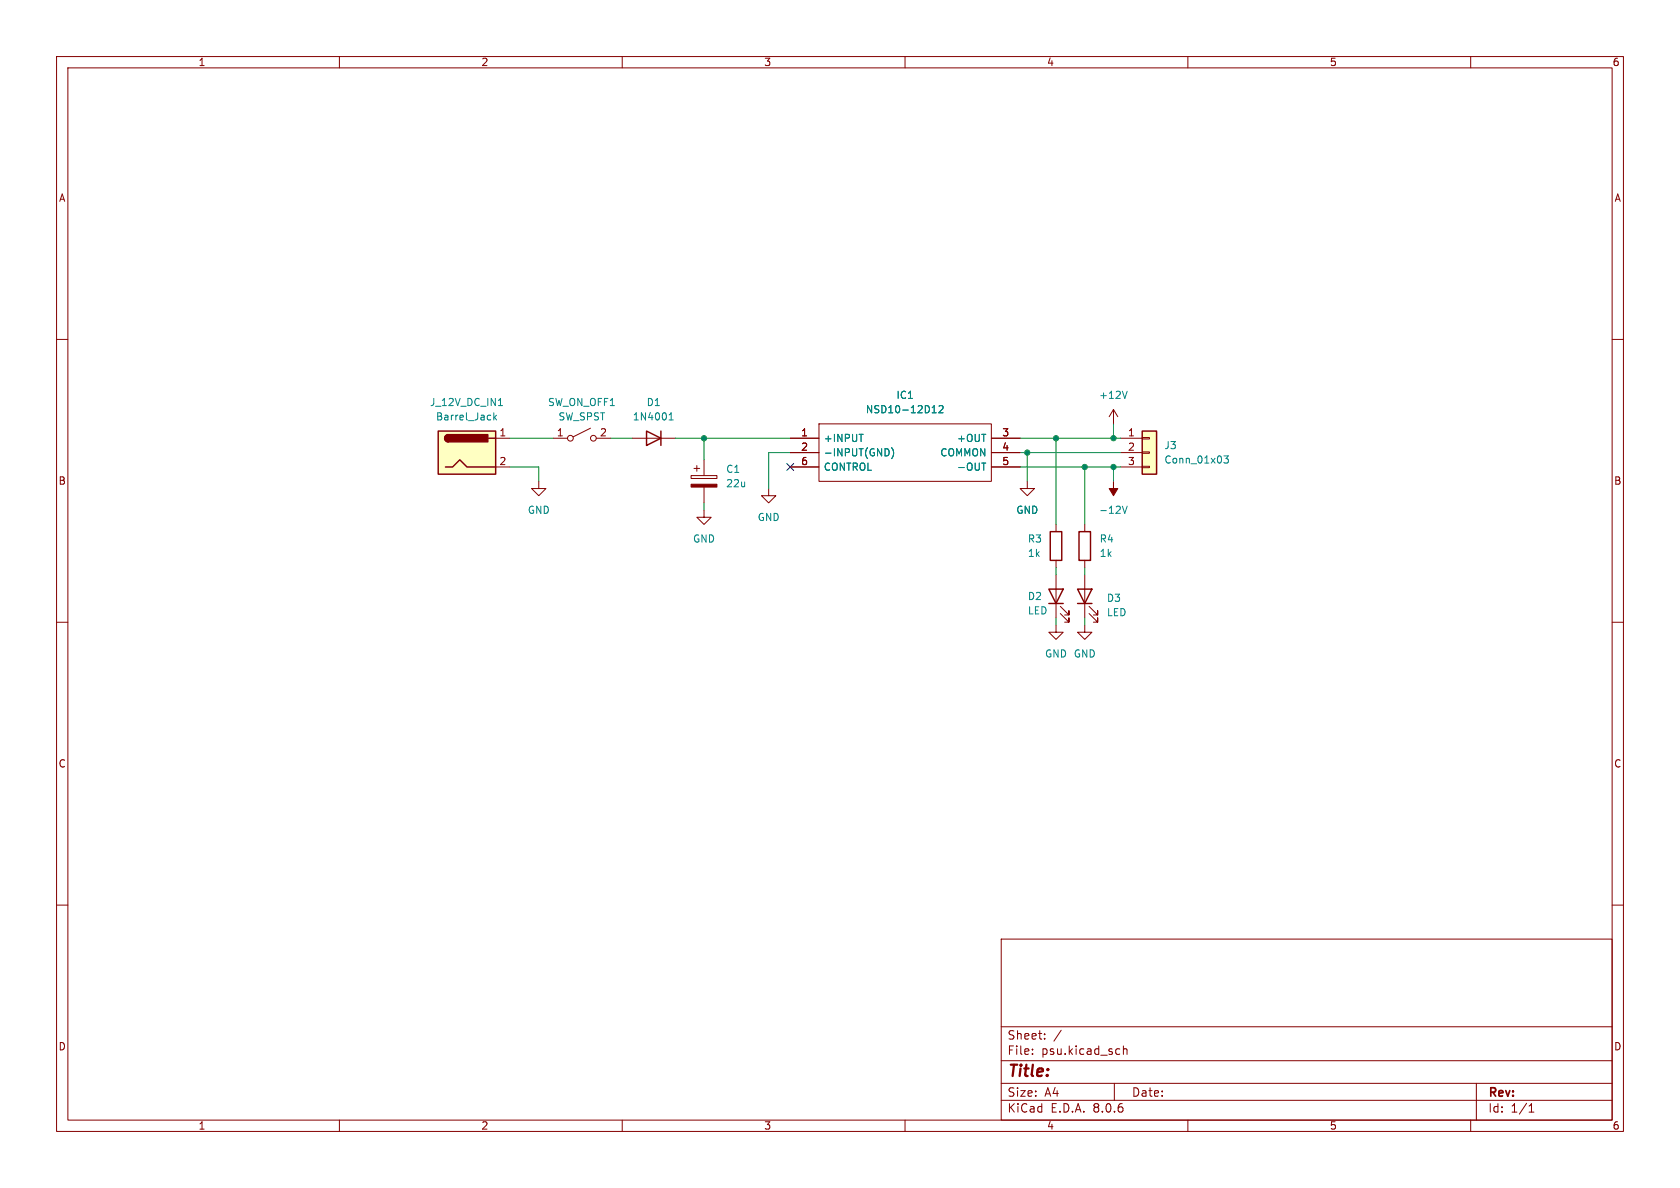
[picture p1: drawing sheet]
<svg xmlns="http://www.w3.org/2000/svg" width="297mm" height="210mm" viewBox="0 0 297 210" stroke-linecap="round" stroke-linejoin="round" font-family="sans-serif">
<g fill="none" stroke="#840000" stroke-width=".18">
<path d="M10 10h277v190h-277zM12 12h273v186h-273zM60 10v2M110 10v2M160 10v2M210 10v2M260 10v2M10 60h2M285 60h2M97.8 77.5h2.5M104.4 75.7l-3.1 1.5M105.4 77.5h2.5"/>
<path d="M111.8 77.5h7.6M95.2 85.1v1.3h1.3l-1.3 1.2-1.2-1.2h1.2M186.7 92.7v1.3M186.7 99.1v1.2M191.8 92.7v1.3M191.8 99.1v1.2M10 110h2M285 110h2M10 160h2M285 160h2M177 166h108v32h-108zM60 198v2"/>
<path d="M110 198v2M160 198v2M177 194.5h108M177 191.5h108M177 187.5h108M177 181.5h108M182.5 186.3v.1M182.5 185.5v.1M184.7 183.6v.1M184.7 182.8v.1M187.6 182.1l-1.3 2M197 191.5v3"/>
<path d="M197.8 185.4l.2 .1M198 186.3l-.2 .1M198.6 184.9v1.5M198.6 185.5l.2-.1 .4 .1v.9M210 198v2M260 198v2M261 191.5v6.5M270.3 196.6h.9M270.3 195.5l.4-.4v1.5"/>
<circle cx="100.8" cy="77.5" r=".51"/>
<circle cx="104.9" cy="77.5" r=".51"/>
</g>
<path d="M114.3 76.2l2.5 1.3-2.5 1.2zM116.8 76.2v2.5M185.7 94h2v5.1h-2zM190.8 94h2v5.1h-2z" fill="none" stroke="#840000" stroke-width=".25"/>
<path d="M118.3 74.2h.7M118.3 73.3l.4-.3v1.2M198.4 89.5l.4 1.2 .5-1.2" fill="none" stroke="#008484" stroke-width=".18"/>
<path d="M196.8 85.1v1.3h.8l-.8 1.2-.7-1.2h.7z" fill="#840000" stroke="#840000" stroke-width=".18"/>
<path d="M77.5 76.2h10.1v7.6h-10.1z" fill="#ffffc2"/>
<path d="M77.5 76.2h10.1v7.6h-10.1zM79.2 76.8a.64 .64 0 0 0-.6 .7 .64 .64 0 0 0 .6 .6M86.4 77.5h1.2M78.7 82.6h1.3l1.3-1.3 1.2 1.3h5.1" fill="none" stroke="#840000" stroke-width=".25"/>
<g fill="#840000" stroke="#840000" stroke-width=".25">
<path d="M78.8 77l.4-.2v1.3a.63 .63 0 0 1-.5-.4 .63 .63 0 0 1 .1-.7z"/>
<path d="M79.2 76.8h7v1.3h-7z"/>
</g>
<g fill="none" stroke="#840000" stroke-width=".18">
<path d="M87.6 77.5h2.6M139.7 77.5h5.1M144.8 74.9h30.5v10.2h-30.5zM175.3 77.5h5M87.6 82.6h2.6M122.2 84.1h4.5v.5h-4.5zM122.7 82.8h1M123.2 82.3v1M124.5 90.2v1.2h1.2l-1.2 1.3-1.3-1.3h1.3M124.5 81.3v2.8M124.5 86.1v2.8M135.9 86.4v1.2h1.3l-1.3 1.3-1.3-1.3h1.3"/>
<path d="M139.7 82.6h5.1M139.7 80h5.1M175.3 82.6h5M175.3 80h5"/>
</g>
<path d="M87.3 73v1.2M87.4 73.8l.4 .4M87.8 73.4l-.5 .5M88.1 71.7h.7M88.4 70.6l.1-.2v1.3M151.9 76.8h.7M157 79.4l.2 .5-.2 .6M157.6 79.1a1.46 1.46 0 0 1 0 2M164.8 73h.7M164.9 72l.3-.3v1.3M166 71.8l.5-.1 .2 .4-.8 .9h.8M173.6 81.9h.7" fill="none" stroke="#008484" stroke-width=".18"/>
<path d="M122.2 85.6h4.5v.5h-4.5z" fill="#840000" stroke="#840000" stroke-width=".18"/>
<path d="M201.9 76.2h2.6v7.6h-2.6z" fill="#ffffc2"/>
<g fill="none" stroke="#840000" stroke-width=".18">
<path d="M139.7 77.5h5.1M175.3 77.5h5M196.8 72.4l-.7 1.3M196.8 72.4v2.5M196.8 72.4l.8 1.3M198.1 77.5h3.8M201.9 79.9h1.3v.2h-1.3zM201.9 77.3h1.3v.3h-1.3zM139.7 80h5.1M139.7 82.6h5.1M175.3 80h5M175.3 82.6h5"/>
<path d="M181.6 85.1v1.3h1.3l-1.3 1.2-1.3-1.2h1.3M198.1 80h3.8M198.1 82.6h3.8M201.9 82.4h1.3v.3h-1.3zM186.7 110.5v1.3h1.3l-1.3 1.2-1.3-1.2h1.3M186.7 101.6v7.6M187.5 108.5l1.5 1.5v-.8v.8h-.8M187.5 107.2l1.5 1.5v-.7v.7h-.8M191.8 110.5v1.3h1.2l-1.2 1.2-1.3-1.2h1.3M191.8 101.6v7.6M192.5 108.5l1.6 1.5v-.8v.8h-.8M192.5 107.2l1.6 1.5v-.7v.7h-.8"/>
</g>
<path d="M201.9 76.2h2.6v7.6h-2.6zM185.4 104.1h2.6l-1.3 2.6zM185.4 106.7h2.6M190.5 104.1h2.5l-1.2 2.6zM190.5 106.7h2.5" fill="none" stroke="#840000" stroke-width=".25"/>
<path d="M151.9 76.8h.7M157 79.4l.2 .5-.2 .6M157.6 79.1a1.46 1.46 0 0 1 0 2M164.8 73h.7M164.9 72l.3-.3v1.3M166 71.8l.5-.1 .2 .4-.8 .9h.8M199.3 69.2l-.5 1.2M173.6 81.9h.7M216.4 80.6h.8l-.5 .5 .4 .1v.5l-.2 .2-.5-.2" fill="none" stroke="#008484" stroke-width=".18"/>
<g fill="none" stroke="#008400" stroke-width=".18">
<path d="M90.2 77.5h7.6M107.9 77.5h3.9M119.4 77.5h20.3M124.5 77.5v3.8M180.3 77.5h17.8M186.7 77.5v15.2M196.8 74.9v2.6M90.2 82.6h5v2.5M124.5 88.9v1.3M139.7 80h-3.8v6.4M180.3 82.6h17.8M180.3 80h17.8"/>
<path d="M181.6 80v5.1M191.8 82.6v10.1M196.8 82.6v2.5M186.7 100.3v1.3M186.7 109.2v1.3M191.8 100.3v1.3M191.8 109.2v1.3"/>
</g>
<path d="M139.1 81.9l1.2 1.3M140.3 81.9l-1.2 1.3" fill="none" stroke="#000084" stroke-width=".18"/>
<g fill="#008400" stroke="#008400" stroke-width=".18">
<circle cx="191.8" cy="82.6" r=".46"/>
<circle cx="196.8" cy="82.6" r=".46"/>
<circle cx="186.7" cy="77.5" r=".46"/>
<circle cx="196.8" cy="77.5" r=".46"/>
<circle cx="181.6" cy="80" r=".46"/>
<circle cx="124.5" cy="77.5" r=".46"/>
</g>
<text font-size="2.8" fill="#840000" x="178" y="190.9">Title:</text>
<g font-size="2.1" fill="#840000">
<text x="178" y="184">Sheet:</text>
<text x="178" y="186.7">File:</text>
<text x="184.1" y="186.7">psu.kicad_sch</text>
<text x="178" y="196.9">KiCad</text>
<text x="178" y="194.1">Size:</text>
<text x="184.7" y="194.1">A4</text>
<text x="185.7" y="196.9">E.D.A.</text>
<text x="193.3" y="196.9">8.0.6</text>
<text x="200" y="194.1">Date:</text>
<text x="263" y="194.3">Rev:</text>
<text x="263" y="196.9">Id:</text>
<text x="267.1" y="196.9">1/1</text>
</g>
<g font-size="1.8" fill="#840000">
<text x="35" y="11.9">1</text>
<text x="85" y="11.9">2</text>
<text x="135" y="11.9">3</text>
<text x="185" y="11.9">4</text>
<text x="235" y="11.9">5</text>
<text x="285" y="11.9">6</text>
<text x="10.3" y="35.9">A</text>
<text x="285.3" y="35.9">A</text>
<text x="88.2" y="77.2">1</text>
<text x="98.4" y="77.2">1</text>
<text x="106" y="77.2">2</text>
<text x="141.5" y="77.2">1</text>
<text x="177.1" y="77.2">3</text>
<text x="199.3" y="77.2">1</text>
<text x="88.2" y="82.3">2</text>
<text x="141.5" y="79.8">2</text>
<text x="141.5" y="82.3">6</text>
<text x="177.1" y="79.8">4</text>
<text x="177.1" y="82.3">5</text>
<text x="199.3" y="79.8">2</text>
<text x="199.3" y="82.3">3</text>
<text x="10.3" y="85.9">B</text>
<text x="285.3" y="85.9">B</text>
<text x="10.3" y="135.9">C</text>
<text x="285.3" y="135.9">C</text>
<text x="10.3" y="185.9">D</text>
<text x="285.3" y="185.9">D</text>
<text x="35" y="199.9">1</text>
<text x="85" y="199.9">2</text>
<text x="135" y="199.9">3</text>
<text x="185" y="199.9">4</text>
<text x="235" y="199.9">5</text>
<text x="285" y="199.9">6</text>
</g>
<g font-size="1.8" fill="#008484">
<text x="75.9" y="72">J_12V_DC_IN1</text>
<text x="96.8" y="72">SW_ON_OFF1</text>
<text x="114.2" y="72">D1</text>
<text x="158.4" y="70.7">IC1</text>
<text x="194.2" y="70.7">+12V</text>
<text x="77" y="74.5">Barrel_Jack</text>
<text x="98.6" y="74.5">SW_SPST</text>
<text x="111.8" y="74.5">1N4001</text>
<text x="153" y="73.3">NSD10-12D12</text>
<text x="128.3" y="83.8">C1</text>
<text x="145.5" y="78.3">+INPUT</text>
<text x="145.5" y="80.9">-INPUT(GND)</text>
<text x="145.5" y="83.4">CONTROL</text>
<text x="166.1" y="80.9">COMMON</text>
<text x="169.1" y="78.3">+OUT</text>
<text x="169.1" y="83.4">-OUT</text>
<text x="205.7" y="79.6">J3</text>
<text x="205.7" y="82.1">Conn_01x03</text>
<text x="128.3" y="86.3">22u</text>
<text x="93.2" y="91">GND</text>
<text x="133.9" y="92.3">GND</text>
<text x="179.6" y="91">GND</text>
<text x="194.2" y="91">-12V</text>
<text x="122.4" y="96.1">GND</text>
<text x="181.6" y="96.1">R3</text>
<text x="181.6" y="98.7">1k</text>
<text x="194.3" y="96.1">R4</text>
<text x="194.3" y="98.7">1k</text>
<text x="181.6" y="106.3">D2</text>
<text x="195.6" y="106.6">D3</text>
<text x="181.6" y="108.8">LED</text>
<text x="195.6" y="109.1">LED</text>
<text x="184.7" y="116.4">GND GND</text>
</g>
</svg>
